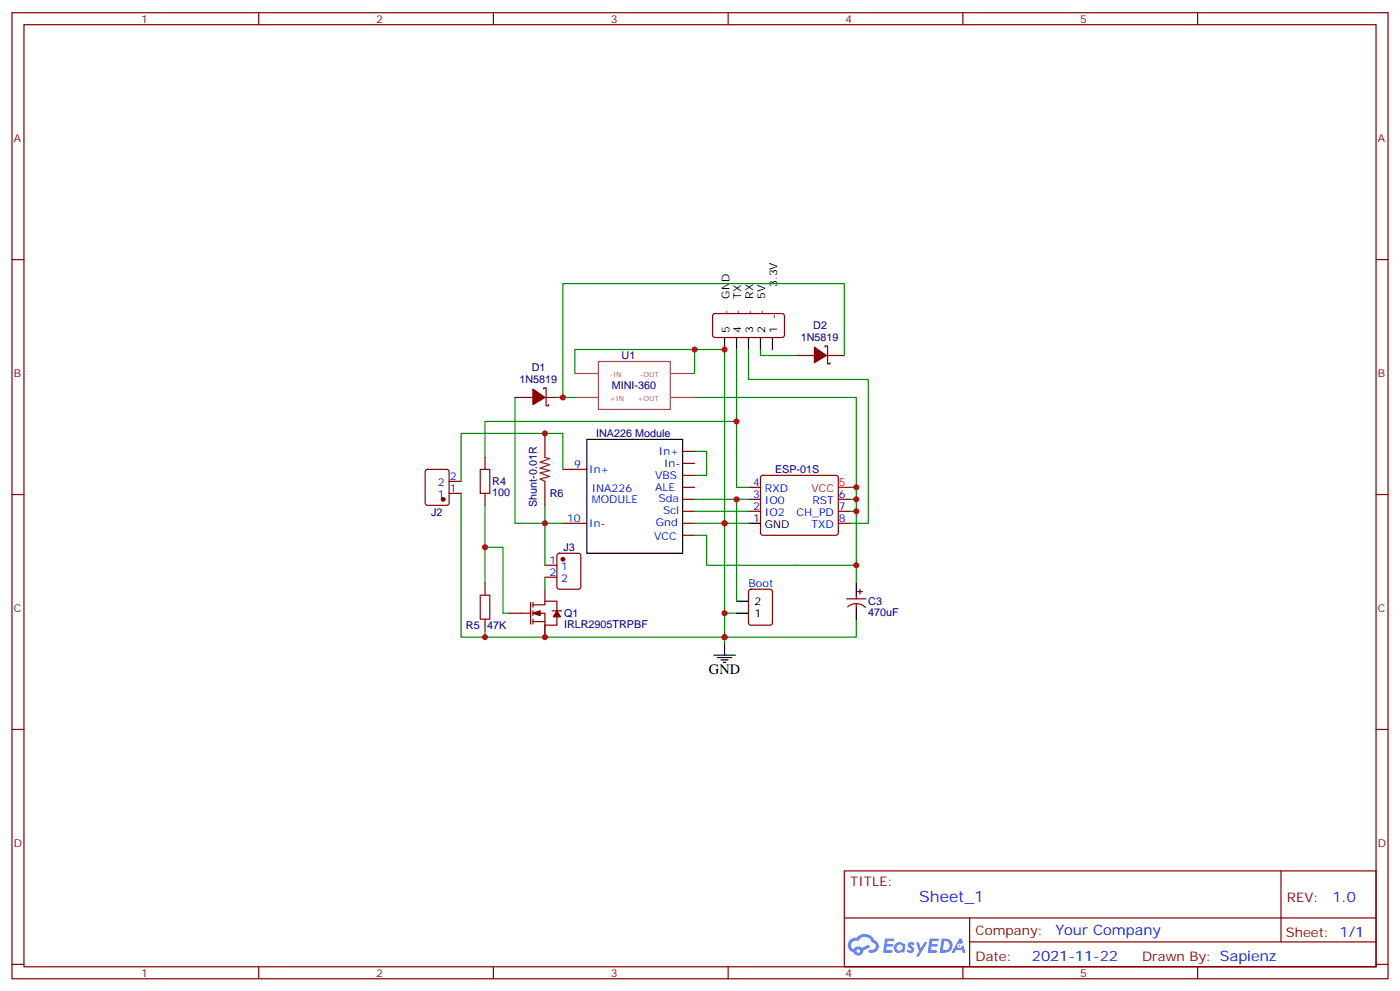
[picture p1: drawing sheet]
<svg xmlns="http://www.w3.org/2000/svg" width="412mm" height="292mm" viewBox="0 0 412 292" stroke-linecap="round" stroke-linejoin="round" font-family="sans-serif">
<g fill="none" stroke="#870000" stroke-width=".35">
<path d="M3.5 3.7h405.4v284.4h-405.4zM7.1 7.3h398.2v277.3h-398.2zM76.2 3.7v3.6M145.3 3.7v3.6M214.5 3.7v3.6M283.6 3.7v3.6M352.8 3.7v3.6M3.5 76.4h3.6M405.3 76.4h3.6M3.5 145.6h3.6M405.3 145.6h3.6M3.5 214.7h3.6"/>
<path d="M405.3 214.7h3.6M248.7 256.3h156.6v28.3h-156.6zM377.3 256.4v20.8M248.7 270.2h156.5M285.6 277.2h119.6M285.6 270.2v14.1M3.5 283.8h3.6M76.2 284.6v3.5M145.3 284.6v3.5M214.5 284.6v3.5M283.6 284.6v3.5M352.8 284.6v3.5"/>
<path d="M405.3 283.8h3.6"/>
</g>
<g fill="#5487ff">
<path d="M267.7 277.5a1.22 1.22 0 0 1 1.7 .3l-.4 .5a.47 .47 0 0 0-.3-.4 .47 .47 0 0 0-.5 .2l.1 .3a1.14 1.14 0 0 1 .8 1.7 1.14 1.14 0 0 1-1.9 0l-.2-.2 .5-.5 .7 .4a.29 .29 0 0 0 .3-.3 .29 .29 0 0 0-.2-.3 1.04 1.04 0 0 1-.6-1.7z"/>
<path d="M260.7 276.3h2.4l.3 .1-.2 .5-1.8 .1-.1 .9h1.5l.3 .3-.3 .4h-1.6l-.2 1.1h1.7l.2 .3-.2 .4h-2.6z"/>
<path d="M273.8 276.3h2.4l.3 .1-.1 .5-1.8 .1-.2 .9h1.6l.3 .3-.4 .4h-1.6l-.1 1.1h1.7l.2 .3-.2 .4h-2.6z"/>
<path d="M282.6 276.3h.7l.3 1.2-.6 .3a.69 .69 0 0 0-1 .3 .69 .69 0 0 0 .4 1 .69 .69 0 0 0 .9-.6l.5-.3 .6 2.2h-.8l-.2-.9h-1.8l-.5 .9h-.8z"/>
<path d="M269.8 277.3h.8l.6 1.9 1.1-1.9h.9l-2.6 4.2h-.8l.9-1.5z"/>
<path d="M277.4 276.3l-.6 4.1h1.3a2.11 2.11 0 0 0 2.5-2.1 2.11 2.11 0 0 0-2.5-2zM278.1 277a1.39 1.39 0 0 1 1.7 1.4 1.39 1.39 0 0 1-1.8 1.3h-.3z"/>
<path d="M263.7 277.9a1.54 1.54 0 0 0-.1 2.1 1.54 1.54 0 0 0 2.2 .2l.6 .2 .3-2.3-.2-.2-.4-.1a1.49 1.49 0 0 0-2.4 .1zM264 278.9a.94 .94 0 0 1 1.8 0 .94 .94 0 0 1-1.8 0z"/>
<path d="M250.4 276.6a2.18 2.18 0 0 0 1.1 3.8 1.44 1.44 0 0 0 1.6 .9 1.44 1.44 0 0 0 1.2-1.5l2-1-.5-.7-1.9 .9a1.47 1.47 0 0 0-2.4 .5 1.39 1.39 0 0 1-.7-2 1.39 1.39 0 0 1 2-.5 2.12 2.12 0 0 1 2.2-1.3 2.12 2.12 0 0 1 1.9 1.7 1.14 1.14 0 0 1 1.1 1.4 1.14 1.14 0 0 1-1.7 .8 .43 .43 0 0 0-.5 .3 .43 .43 0 0 0 .4 .5 1.98 1.98 0 0 0 2.5-1.2 1.98 1.98 0 0 0-1.2-2.5 3.1 3.1 0 0 0-5.3-.7l-.9 .1zM252.3 279.9a.55 .55 0 0 1 1.1 0 .55 .55 0 0 1-1.1 0z"/>
<circle cx="282.6" cy="278.4" r=".26"/>
</g>
<g fill="none" stroke="#000" stroke-width=".35">
<path d="M213.4 99.3v3.6M217 99.3v3.6M220.5 99.3v3.6M224 99.3v3.6M227.5 99.3v3.6M172.9 129.3h28.2v33.5h-28.2zM220.5 154h3.5M217 177h3.5M252.2 171.7v3.5M252.2 178.7v3.5M210.3 192.8h6.3M211.3 193.5h4.2"/>
<path d="M212.4 194.2h2.1M213.1 194.9h.7M213.4 189.3v3.5M217 180.5h3.5"/>
</g>
<g fill="none" stroke="#870000" stroke-width=".35">
<path d="M210.1 92.5l.5-.2h20l.5 .7-.1 5.9-.6 .4h-20.1l-.4-.7v-5.6zM151.7 117h5.3M160.2 114.5v-.3h.7v5.3h.7v-.4M160.5 117h5.3M234.6 104.6h5.3M243.1 102.2v-.4h.7v5.3h.7v-.3M243.4 104.6h5.3M125.5 138.4l.4-.3h5.7l.6 .5 .1 9.4-.5 .7h-5.9l-.6-.4-.1-9.4zM142.9 134.6v3.5M160.5 127.6v7M165.8 138.1h7.1M201.1 136.4h3.5"/>
<path d="M201.1 132.9h3.5M201.1 139.9h3.5M132.3 145.2h3.5M132.3 141.7h3.5M142.9 145.2v3.5M160.5 141.7v7M165.8 154h7.1M201.1 157.6h3.5M201.1 154h3.5M201.1 147h3.5M201.1 150.5h3.5M201.1 143.4h3.5"/>
<path d="M220.5 147h3.5M220.5 150.5h3.5M220.5 143.4h3.5M224.2 140.1l.5-.2h21.5l.5 .2 .2 .5v16.2l-.2 .5-.5 .3h-21.5l-.5-.3-.2-.5v-16.2zM246.9 154h3.6M246.9 147h3.6M246.9 150.5h3.6M142.9 171.7v3.5M156.3 177.3v6.4M157 178h3.5v-1h3.5v2.8M157 177.3v1.4M157 179.8v1.4"/>
<path d="M160.5 173.4v3.6M160.5 166.4h3.5M160.5 169.9h3.5M162.6 179.8h2.9M164.3 163l.4-.2h5.7l.6 .5 .1 9.4-.5 .7h-5.9l-.6-.4-.1-9.5zM220.7 173.6l.5-.2h5.6l.7 .5v9.4l-.4 .7h-5.9l-.7-.5v-9.4zM249.4 176.2h5.7M249.7 178.6a3.8 3.8 0 0 1 5.2 .2M252.2 175.2v1M252.2 177.7v1M252.6 174.1h1.4M253.3 173.4v1.4"/>
<path d="M142.9 182.2v3.6M149.9 180.5h6.4M157 180.5h3.5v3.5h3.5v-2.5M157 183h3.5M157 182.2v1.5M160.5 184v3.5"/>
</g>
<g fill="none" stroke="#008700" stroke-width=".35">
<path d="M151.7 117v37h8.8v12.4M165.8 117h3.5M169.3 109.9v-7h44.1v86.4M204.6 117h47.6v26.4h-1.7M204.6 102.9v7M217 102.9v21.1M220.5 102.9v8.8h35.3v42.3h-5.3M224 102.9v1.7h10.6M248.7 104.6v-21.1h-82.9v33.5h-1.8M142.9 134.6v-10.6h74.1v19.4h3.5M165.8 138.1v-10.5h-30v14.1M204.6 132.9h3.5v7h-3.5"/>
<path d="M135.8 145.2v42.3h24.7M142.9 148.7v12.4h5.3v19.4h1.7M160.5 148.7v5.3h5.3M204.6 150.5h15.9M204.6 147h15.9M204.6 154h15.9M217 147v30M250.5 150.5h1.7M250.5 147h1.7M252.2 143.4v23h-44.1v-8.8h-3.5M142.9 161.1v10.6M160.5 169.9v3.5"/>
<path d="M252.2 166.4v5.3M142.9 185.8v1.7M213.4 180.5h3.6M252.2 182.2v5.3h-91.7v-3.5"/>
</g>
<path d="M246.9 143.4h3.6" fill="none" stroke="#f00" stroke-width=".35"/>
<g fill="#870000" stroke="#870000" stroke-width=".35">
<path d="M157 180.5l2.1-.7v1.4z"/>
<path d="M164 179.8l1.1 1.7h-2.1z"/>
<path d="M157 114.5l3.5 2.5-3.5 2.1z"/>
<path d="M239.9 102.2l3.5 2.4-3.5 2.2z"/>
<circle cx="130.5" cy="147" r=".53"/>
<circle cx="165.8" cy="164.6" r=".53"/>
</g>
<path d="M141.5 138.1h2.8v7.1h-2.8zM141.5 175.2h2.8v7h-2.8z" fill="none" stroke="#a10000" stroke-width=".35"/>
<path d="M169.3 109.9h7M169.3 117h7M176.3 106.4h21.1v14.1h-21.1zM197.7 109.9h6.9M197.7 117h6.9" fill="none" stroke="#a64a4a" stroke-width=".35"/>
<path d="M160.5 134.6l1.4 .4-2.8 1 2.8 .7-2.8 1.1 2.8 .7-2.8 .7 2.8 1.1-2.8 .7 1.4 .7" fill="none" stroke="#8c2424" stroke-width=".35"/>
<g fill="#c00">
<circle cx="160.5" cy="187.5" r=".88"/>
<circle cx="142.9" cy="161.1" r=".88"/>
<circle cx="142.9" cy="187.5" r=".88"/>
<circle cx="213.4" cy="187.5" r=".88"/>
<circle cx="252.2" cy="143.4" r=".88"/>
<circle cx="213.4" cy="102.9" r=".88"/>
<circle cx="213.4" cy="154" r=".88"/>
<circle cx="213.4" cy="180.5" r=".88"/>
<circle cx="217" cy="124" r=".88"/>
<circle cx="160.5" cy="154" r=".88"/>
<circle cx="252.2" cy="166.4" r=".88"/>
<circle cx="204.6" cy="102.9" r=".88"/>
<circle cx="160.5" cy="127.6" r=".88"/>
<circle cx="217" cy="147" r=".88"/>
<circle cx="252.2" cy="147" r=".88"/>
<circle cx="252.2" cy="150.5" r=".88"/>
<circle cx="165.8" cy="117" r=".88"/>
</g>
<text font-size="4.6" fill="#00f" x="270.8" y="265.4">Sheet_1</text>
<text font-size="4.2" x="208.8" y="198.5">GND</text>
<g font-size="4.2" fill="#00f">
<text x="392.5" y="265.6">1.0</text>
<text x="310.9" y="275.2">Your Company</text>
<text x="304" y="283">2021-11-22</text>
</g>
<g font-size="3.9" fill="#800">
<text x="250.5" y="260.9">TITLE:</text>
<text x="379.1" y="265.6">REV:</text>
<text x="287.4" y="275.1">Company:</text>
<text x="378.7" y="275.7">Sheet: 1/1</text>
<text x="287.4" y="282.8">Date:</text>
<text x="336.4" y="282.9">Drawn By: Sapienz</text>
</g>
<g font-size="3.2" fill="#800">
<text x="41.6" y="6.7">1</text>
<text x="110.8" y="6.7">2</text>
<text x="179.9" y="6.7">3</text>
<text x="249.1" y="6.7">4</text>
<text x="318.2" y="6.7">5</text>
<text x="4.1" y="41.8">A</text>
<text x="405.9" y="41.8">A</text>
<text x="4.1" y="111">B</text>
<text x="405.9" y="111">B</text>
<text x="4.1" y="180.1">C</text>
<text x="405.9" y="180.1">C</text>
<text x="4.1" y="249.3">D</text>
<text x="405.9" y="249.3">D</text>
<text x="41.6" y="287.5">1</text>
<text x="110.8" y="287.5">2</text>
<text x="179.9" y="287.5">3</text>
<text x="249.1" y="287.5">4</text>
<text x="318.2" y="287.5">5</text>
</g>
<g font-size="3.2">
<text x="214.8" y="87.9" transform="rotate(-90 214.8 87.9)">GND</text>
<text x="218.4" y="87.9" transform="rotate(-90 218.4 87.9)">TX</text>
<text x="221.9" y="87.9" transform="rotate(-90 221.9 87.9)">RX</text>
<text x="225.4" y="87.9" transform="rotate(-90 225.4 87.9)">5V</text>
<text x="229" y="84.5" transform="rotate(-90 229 84.5)">3.3V</text>
<text x="214.8" y="92.7" transform="rotate(-90 214.8 92.7)">-</text>
<text x="218.4" y="92.7" transform="rotate(-90 218.4 92.7)">-</text>
<text x="221.9" y="92.7" transform="rotate(-90 221.9 92.7)">-</text>
<text x="225.4" y="92.7" transform="rotate(-90 225.4 92.7)">-</text>
<text x="229" y="93.8" transform="rotate(-90 229 93.8)">-</text>
<text x="214.8" y="98" transform="rotate(-90 214.8 98)">5</text>
<text x="218.4" y="98" transform="rotate(-90 218.4 98)">4</text>
<text x="221.9" y="98" transform="rotate(-90 221.9 98)">3</text>
<text x="225.4" y="98" transform="rotate(-90 225.4 98)">2</text>
<text x="229" y="98" transform="rotate(-90 229 98)">1</text>
<text x="221.8" y="153.7">1</text>
<text x="225.3" y="155.4">GND</text>
<text x="222.2" y="178">2</text>
<text x="222.2" y="181.5">1</text>
</g>
<g font-size="3.2" fill="#000080">
<text x="235.9" y="100.5">1N5819</text>
<text x="239.6" y="96.9">D2</text>
<text x="183.1" y="105.8">U1</text>
<text x="153" y="112.8">1N5819</text>
<text x="156.6" y="109.3">D1</text>
<text x="180.2" y="114.6">MINI-360</text>
<text x="175.6" y="128.7">INA226 Module</text>
<text x="145" y="142.9">R4</text>
<text x="228.3" y="139.3">ESP-01S</text>
<text x="145" y="146">100</text>
<text x="158.1" y="149.1" transform="rotate(-90 158.1 149.1)">Shunt-0.01R</text>
<text x="161.9" y="146.4">R6</text>
<text x="127" y="151.8">J2</text>
<text x="166" y="162.2">J3</text>
<text x="255.8" y="178.2">C3</text>
<text x="137.2" y="185.2">R5</text>
<text x="143.5" y="185.2">47K</text>
<text x="166.2" y="184.8">IRLR2905TRPBF</text>
<text x="166.2" y="181.7">Q1</text>
<text x="255.8" y="181.2">470uF</text>
</g>
<g font-size="3.2" fill="#00f">
<text x="169.1" y="137.8">9</text>
<text x="194.1" y="133.9">In+</text>
<text x="195.6" y="137.4">In-</text>
<text x="129" y="143.1">2</text>
<text x="132.5" y="141.3">2</text>
<text x="173.6" y="139.2">In+</text>
<text x="193" y="141">VBS</text>
<text x="221.8" y="143.1">4</text>
<text x="129" y="146.6">1</text>
<text x="132.5" y="144.9">1</text>
<text x="174.3" y="144.8">INA226</text>
<text x="174.3" y="148">MODULE</text>
<text x="193" y="144.5">ALE</text>
<text x="194" y="147.7">Sda</text>
<text x="221.8" y="146.6">3</text>
<text x="225.3" y="148.4">IO0</text>
<text x="225.3" y="144.9">RXD</text>
<text x="239.3" y="148.4">RST</text>
<text x="247.1" y="146.6">6</text>
<text x="167.1" y="153.7">10</text>
<text x="173.6" y="155.1">In-</text>
<text x="193.2" y="154.7">Gnd</text>
<text x="195.3" y="151.2">Scl</text>
<text x="221.8" y="150.1">2</text>
<text x="225.3" y="151.9">IO2</text>
<text x="234.7" y="151.9">CH_PD</text>
<text x="239.1" y="155.4">TXD</text>
<text x="247.1" y="150.1">7</text>
<text x="247.1" y="153.7">8</text>
<text x="192.7" y="159">VCC</text>
<text x="161.9" y="166">1</text>
<text x="165.3" y="167.8">1</text>
<text x="161.9" y="169.5">2</text>
<text x="165.3" y="171.3">2</text>
<text x="220.5" y="172.9">Boot</text>
</g>
<g font-size="3.2" fill="#f00">
<text x="247.1" y="143.1">5</text>
<text x="239" y="144.9">VCC</text>
</g>
<g font-size="2.1" fill="#a54b4b">
<text x="179.6" y="111">-IN</text>
<text x="188.6" y="111">-OUT</text>
<text x="179.6" y="118">+IN</text>
<text x="187.8" y="118">+OUT</text>
</g>
</svg>
